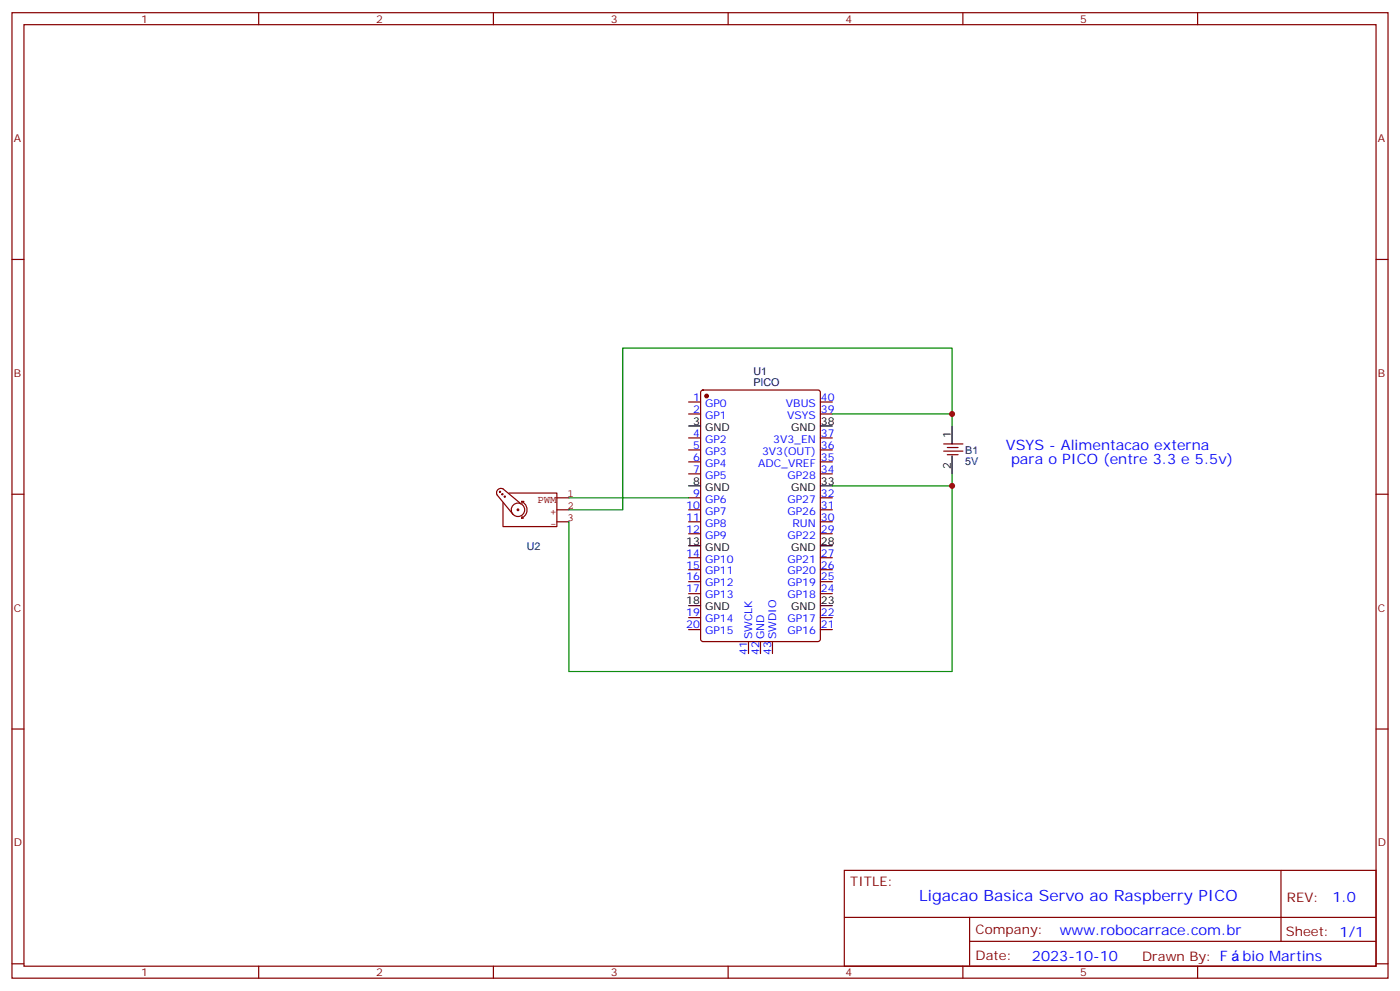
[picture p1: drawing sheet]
<svg xmlns="http://www.w3.org/2000/svg" width="412mm" height="292mm" viewBox="0 0 412 292" stroke-linecap="round" stroke-linejoin="round" font-family="sans-serif">
<g fill="none" stroke="#870000" stroke-width=".35">
<path d="M3.5 3.7h405.4v284.4h-405.4zM7.1 7.3h398.2v277.3h-398.2zM76.2 3.7v3.6M145.3 3.7v3.6M214.5 3.7v3.6M283.6 3.7v3.6M352.8 3.7v3.6M3.5 76.4h3.6M405.3 76.4h3.6M202.8 118.4h3.6M206.6 115.1l.5-.2h33.8l.7 .4 .1 72.9-.5 .7h-34.1l-.7-.4v-72.9zM241.7 118.4h3.5"/>
<path d="M202.8 121.9h3.6M202.8 129h3.6M202.8 132.5h3.6M202.8 136h3.6M202.8 139.6h3.6M241.7 121.9h3.5M241.7 129h3.5M241.7 132.5h3.5M241.7 136h3.5M241.7 139.6h3.5M278 130.7h5.6M278 132.9h5.6"/>
<path d="M279 131.8h3.2M279 133.9h3.2M3.5 145.6h3.6M202.8 146.6h3.6M202.8 150.1h3.6M202.8 153.7h3.6M202.8 157.2h3.6M241.7 146.6h3.5M241.7 150.1h3.5M241.7 153.7h3.5M241.7 157.2h3.5M405.3 145.6h3.6"/>
<path d="M202.8 164.3h3.6M202.8 167.8h3.6M202.8 171.3h3.6M202.8 174.8h3.6M241.7 164.3h3.5M241.7 167.8h3.5M241.7 171.3h3.5M241.7 174.8h3.5M202.8 181.9h3.6M202.8 185.4h3.6M220.5 188.9v3.6M224 188.9v3.6"/>
<path d="M227.5 188.9v3.6M241.7 181.9h3.5M241.7 185.4h3.5M3.5 214.7h3.6M405.3 214.7h3.6M248.7 256.3h156.6v28.3h-156.6zM377.3 256.4v20.8M248.7 270.2h156.5M285.6 277.2h119.6M285.6 270.2v14.1M3.5 283.8h3.6M76.2 284.6v3.5"/>
<path d="M145.3 284.6v3.5M214.5 284.6v3.5M283.6 284.6v3.5M352.8 284.6v3.5M405.3 283.8h3.6"/>
</g>
<circle cx="208.1" cy="116.6" r=".53" fill="#870000" stroke="#870000" stroke-width=".35"/>
<path d="M202.8 125.4h3.6M241.7 125.4h3.5M280.5 125.4v5.3M280.5 134.3v5.3M202.8 143.1h3.6M241.7 143.1h3.5M202.8 160.7h3.6M202.8 178.4h3.6M241.7 160.7h3.5M241.7 178.4h3.5" fill="none" stroke="#000" stroke-width=".35"/>
<g fill="none" stroke="#850000" stroke-width=".35">
<path d="M147.1 144.9l.2-.2 .2 .2-.3 .1M147.8 145.6l.2-.2 .2 .2-.3 .1M148.5 146.3l.2-.2 .2 .2-.3 .1M149.9 145.2h14.1v9.9h-15.8v-7.1M150.6 150.1a1.98 1.98 0 0 1 2.9-1.7 1.98 1.98 0 0 1 .2 3.4 1.98 1.98 0 0 1-3.1-1.5M152.3 150.1l.3-.2 .2 .2-.4 .2M153.5 148.4l-5.3-4.4a1.31 1.31 0 0 0-1.6 .2 1.31 1.31 0 0 0-.2 1.5l4.8 5.9M153.6 147.7a2.68 2.68 0 0 1 1.7 2.4 2.68 2.68 0 0 1-1.7 2.5M153.6 152.6h.6M153.6 147.7h.7M153.6 147.7l.2 .5M153.8 152.1l-.2 .5"/>
<path d="M164 146.6h3.6M164 150.1h3.6M164 153.7h3.6"/>
</g>
<path d="M245.2 121.9h35.3v3.5M280.5 139.6v58.2h-112.9v-44.1M280.5 121.9v-19.4h-97.1v47.6h-15.8M167.6 146.6h35.2M245.2 143.1h35.3" fill="none" stroke="#008700" stroke-width=".35"/>
<g fill="#c00">
<circle cx="280.5" cy="143.1" r=".88"/>
<circle cx="280.5" cy="121.9" r=".88"/>
</g>
<text font-size="4.6" fill="#00f" x="270.8" y="265.4">Ligacao Basica Servo ao Raspberry PICO</text>
<g font-size="4.2" fill="#00f">
<text x="296.3" y="132.5">VSYS - Alimentacao externa</text>
<text x="297.8" y="136.7">para o PICO (entre 3.3 e 5.5v)</text>
<text x="392.5" y="265.6">1.0</text>
<text x="312.2" y="275.4">www.robocarrace.com.br</text>
<text x="304" y="283">2023-10-10</text>
<text x="366" y="282.9">bio Martins</text>
</g>
<g font-size="3.9" fill="#800">
<text x="250.5" y="260.9">TITLE:</text>
<text x="379.1" y="265.6">REV:</text>
<text x="287.4" y="275.1">Company:</text>
<text x="378.7" y="275.7">Sheet: 1/1</text>
<text x="287.4" y="282.8">Date:</text>
<text x="336.4" y="282.9">Drawn By: F</text>
</g>
<g font-size="3.2" fill="#800">
<text x="41.6" y="6.7">1</text>
<text x="110.8" y="6.7">2</text>
<text x="179.9" y="6.7">3</text>
<text x="249.1" y="6.7">4</text>
<text x="318.2" y="6.7">5</text>
<text x="4.1" y="41.8">A</text>
<text x="405.9" y="41.8">A</text>
<text x="4.1" y="111">B</text>
<text x="405.9" y="111">B</text>
<text x="4.1" y="180.1">C</text>
<text x="405.9" y="180.1">C</text>
<text x="4.1" y="249.3">D</text>
<text x="405.9" y="249.3">D</text>
<text x="41.6" y="287.5">1</text>
<text x="110.8" y="287.5">2</text>
<text x="179.9" y="287.5">3</text>
<text x="249.1" y="287.5">4</text>
<text x="318.2" y="287.5">5</text>
</g>
<g font-size="3.2" fill="#000080">
<text x="221.9" y="113.8">PICO</text>
<text x="221.9" y="110.5">U1</text>
<text x="284.3" y="136.8">5V</text>
<text x="284.3" y="133.6">B1</text>
<text x="155.2" y="161.8">U2</text>
</g>
<g font-size="3.2" fill="#00f">
<text x="204.2" y="118">1</text>
<text x="207.7" y="119.8">GP0</text>
<text x="231.5" y="119.8">VBUS</text>
<text x="241.8" y="118">40</text>
<text x="204.2" y="121.6">2</text>
<text x="207.7" y="123.3">GP1</text>
<text x="231.9" y="123.3">VSYS</text>
<text x="241.8" y="121.6">39</text>
<text x="204.2" y="128.6">4</text>
<text x="207.7" y="130.4">GP2</text>
<text x="227.7" y="130.4">3V3_EN</text>
<text x="241.8" y="128.6">37</text>
<text x="204.2" y="132.2">5</text>
<text x="204.2" y="135.7">6</text>
<text x="207.7" y="133.9">GP3</text>
<text x="207.7" y="137.4">GP4</text>
<text x="223.3" y="137.4">ADC_VREF</text>
<text x="224.5" y="133.9">3V3(OUT)</text>
<text x="241.8" y="135.7">35</text>
<text x="241.8" y="132.2">36</text>
<text x="204.2" y="139.2">7</text>
<text x="207.7" y="141">GP5</text>
<text x="231.9" y="141">GP28</text>
<text x="241.8" y="139.2">34</text>
<text x="202.2" y="149.8">10</text>
<text x="204.2" y="146.3">9</text>
<text x="207.7" y="148">GP6</text>
<text x="231.9" y="148">GP27</text>
<text x="241.8" y="149.8">31</text>
<text x="241.8" y="146.3">32</text>
<text x="202.2" y="153.3">11</text>
<text x="207.7" y="151.6">GP7</text>
<text x="207.7" y="155.1">GP8</text>
<text x="231.9" y="151.6">GP26</text>
<text x="233.4" y="155.1">RUN</text>
<text x="241.8" y="153.3">30</text>
<text x="202.2" y="156.8">12</text>
<text x="207.7" y="158.6">GP9</text>
<text x="231.9" y="158.6">GP22</text>
<text x="241.8" y="156.8">29</text>
<text x="202.2" y="163.9">14</text>
<text x="202.2" y="167.4">15</text>
<text x="207.7" y="165.7">GP10</text>
<text x="231.9" y="165.7">GP21</text>
<text x="241.8" y="167.4">26</text>
<text x="241.8" y="163.9">27</text>
<text x="202.2" y="171">16</text>
<text x="207.7" y="169.2">GP11</text>
<text x="207.7" y="172.7">GP12</text>
<text x="231.9" y="172.7">GP19</text>
<text x="231.9" y="169.2">GP20</text>
<text x="241.8" y="171">25</text>
<text x="202.2" y="174.5">17</text>
<text x="207.7" y="176.2">GP13</text>
<text x="231.9" y="176.2">GP18</text>
<text x="241.8" y="174.5">24</text>
<text x="202.2" y="181.5">19</text>
<text x="202.2" y="185.1">20</text>
<text x="207.7" y="183.3">GP14</text>
<text x="231.9" y="183.3">GP17</text>
<text x="241.8" y="185.1">21</text>
<text x="241.8" y="181.5">22</text>
<text x="207.7" y="186.8">GP15</text>
<text x="221.5" y="188.2" transform="rotate(-90 221.5 188.2)">SWCLK</text>
<text x="225.1" y="188.2" transform="rotate(-90 225.1 188.2)">GND</text>
<text x="228.6" y="188.2" transform="rotate(-90 228.6 188.2)">SWDIO</text>
<text x="231.9" y="186.8">GP16</text>
<text x="220.1" y="193" transform="rotate(-90 220.1 193)">41</text>
<text x="223.7" y="193" transform="rotate(-90 223.7 193)">42</text>
<text x="227.2" y="193" transform="rotate(-90 227.2 193)">43</text>
</g>
<g font-size="3.2">
<text x="204.2" y="125.1">3</text>
<text x="241.8" y="125.1">38</text>
<text x="207.7" y="126.9">GND</text>
<text x="233.1" y="126.9">GND</text>
<text x="280.1" y="129" transform="rotate(-90 280.1 129)">1</text>
<text x="204.2" y="142.7">8</text>
<text x="241.8" y="142.7">33</text>
<text x="280.1" y="138" transform="rotate(-90 280.1 138)">2</text>
<text x="207.7" y="144.5">GND</text>
<text x="233.1" y="144.5">GND</text>
<text x="202.2" y="160.4">13</text>
<text x="241.8" y="160.4">28</text>
<text x="207.7" y="162.1">GND</text>
<text x="233.1" y="162.1">GND</text>
<text x="202.2" y="178">18</text>
<text x="207.7" y="179.8">GND</text>
<text x="233.1" y="179.8">GND</text>
<text x="241.8" y="178">23</text>
</g>
<g font-size="3.2" fill="#840000">
<text x="158.3" y="148.1">PWM</text>
<text x="167.2" y="146.3">1</text>
<text x="167.2" y="149.8">2</text>
<text x="162.1" y="151.6">+</text>
<text x="162.1" y="155.2">-</text>
<text x="167.2" y="153.3">3</text>
</g>
</svg>
